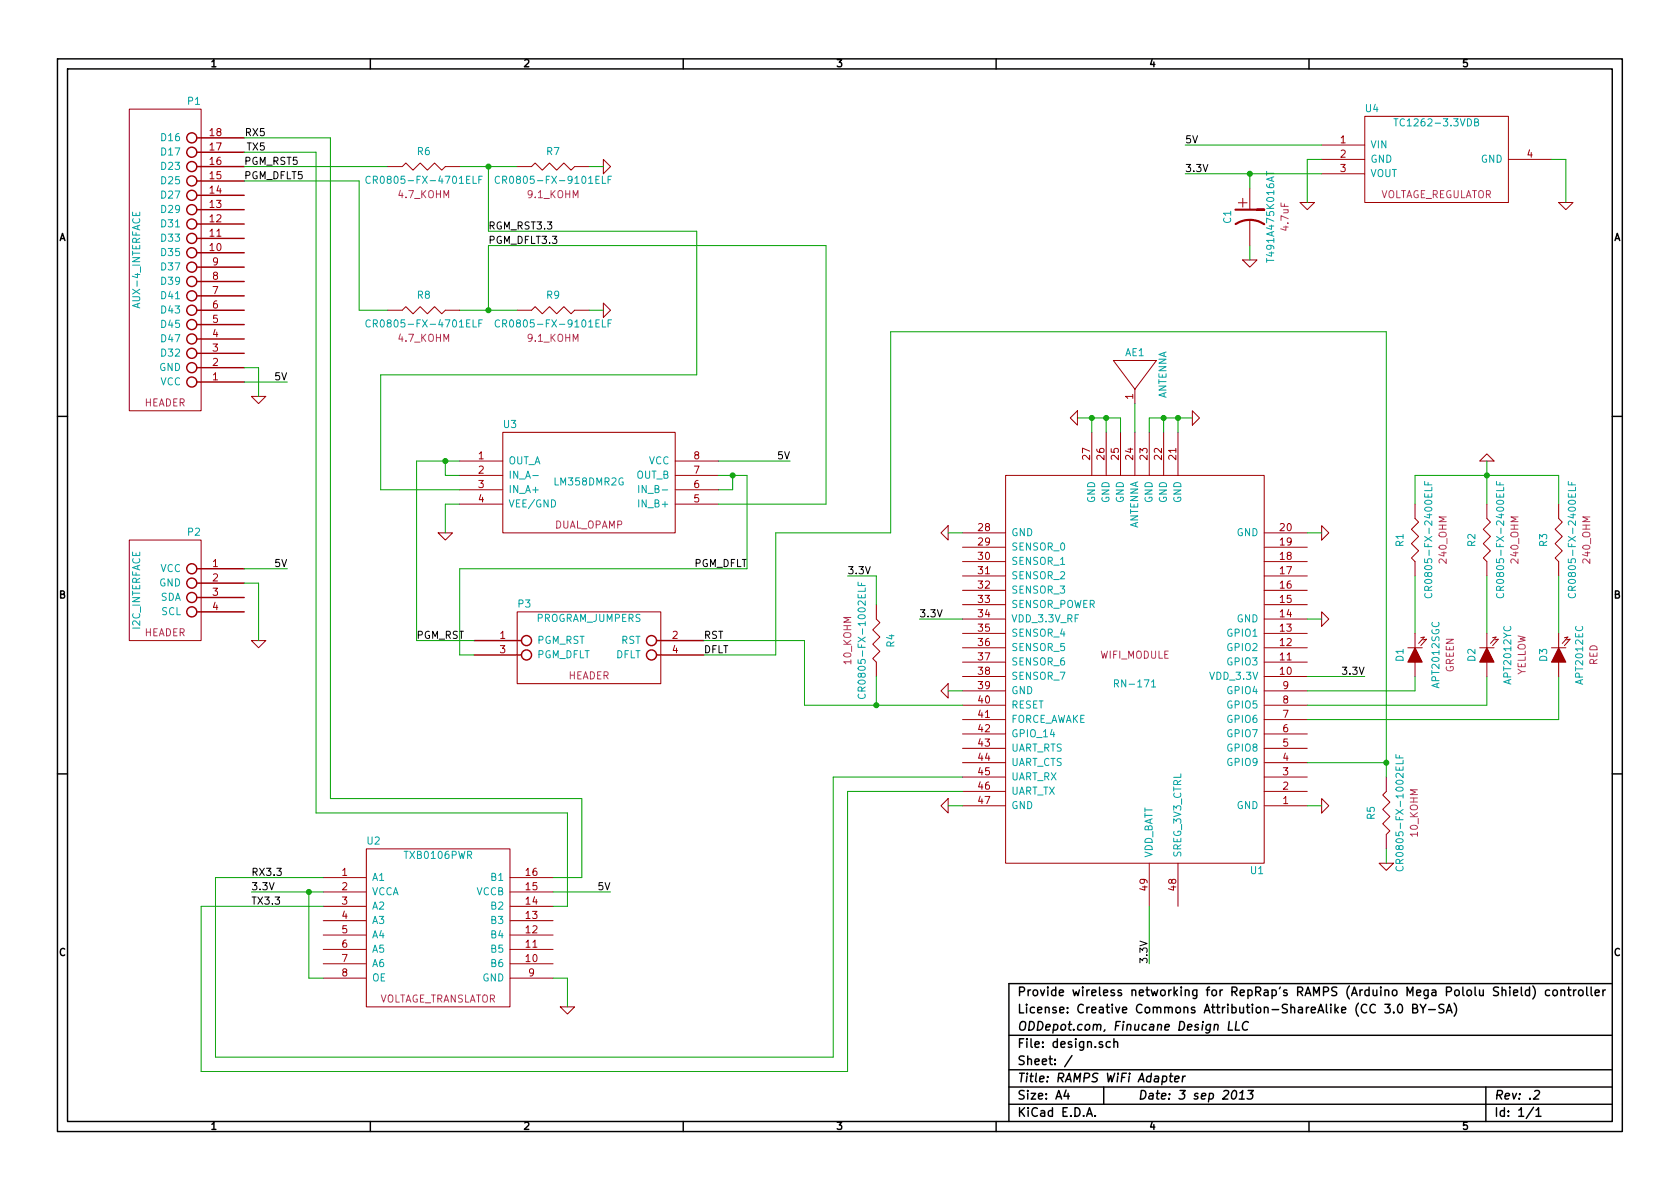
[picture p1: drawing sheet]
EESchema Schematic File Version 2  date Tue 03 Sep 2013 03:17:11 PM CDT
LIBS:power
LIBS:device
LIBS:transistors
LIBS:conn
LIBS:linear
LIBS:regul
LIBS:74xx
LIBS:cmos4000
LIBS:adc-dac
LIBS:memory
LIBS:xilinx
LIBS:special
LIBS:microcontrollers
LIBS:dsp
LIBS:microchip
LIBS:analog_switches
LIBS:motorola
LIBS:texas
LIBS:intel
LIBS:audio
LIBS:interface
LIBS:digital-audio
LIBS:philips
LIBS:display
LIBS:cypress
LIBS:siliconi
LIBS:opto
LIBS:atmel
LIBS:contrib
LIBS:valves
LIBS:_roving_networks_
LIBS:_microchip_
LIBS:_texas_instruments_
LIBS:_headers_
LIBS:_kemet_
LIBS:_bourns_
LIBS:_kingbright_
LIBS:_special_
LIBS:_on_semi_
LIBS:design-cache
EELAYER 27 0
EELAYER END
$Descr A4 11693 8268
encoding utf-8
Sheet 1 1
Title "RAMPS WiFi Adapter"
Date "3 sep 2013"
Rev ".2"
Comp "ODDepot.com, Finucane Design LLC"
Comment1 "License: Creative Commons Attribution-ShareAlike (CC 3.0 BY-SA)"
Comment2 "Provide wireless networking for RepRap's RAMPS (Arduino Mega Pololu Shield) controller"
Comment3 ""
Comment4 ""
$EndDescr
$Comp
L GND #PWR19
U 1 1
P 10900 1400
F 0 "#PWR19" H 10900 1400 30  0001 C CNN
F 1 "GND" H 10900 1330 30  0001 C CNN
	1    10900 1400
	1    0    0    -1  
$EndComp
$Comp
L GND #PWR13
U 1 1
P 9100 1400
F 0 "#PWR13" H 9100 1400 30  0001 C CNN
F 1 "GND" H 9100 1330 30  0001 C CNN
	1    9100 1400
	1    0    0    -1  
$EndComp
Text Label 8250 1000 0    50   ~ 0
5V
Text Label 8250 1200 0    50   ~ 0
3.3V
$Comp
L GND #PWR12
U 1 1
P 8700 1800
F 0 "#PWR12" H 8700 1800 30  0001 C CNN
F 1 "GND" H 8700 1730 30  0001 C CNN
	1    8700 1800
	1    0    0    -1  
$EndComp
Text Label 1750 6100 0    50   ~ 0
RX3.3
Text Label 1750 6300 0    50   ~ 0
TX3.3
$Comp
L GND #PWR17
U 1 1
P 10350 3200
F 0 "#PWR17" H 10350 3200 30  0001 C CNN
F 1 "GND" H 10350 3130 30  0001 C CNN
	1    10350 3200
	-1   0    0    1   
$EndComp
Text Label 5500 3200 2    50   ~ 0
5V
$Comp
L GND #PWR3
U 1 1
P 3100 3700
F 0 "#PWR3" H 3100 3700 30  0001 C CNN
F 1 "GND" H 3100 3630 30  0001 C CNN
	1    3100 3700
	1    0    0    -1  
$EndComp
$Comp
L GND #PWR5
U 1 1
P 3950 7000
F 0 "#PWR5" H 3950 7000 30  0001 C CNN
F 1 "GND" H 3950 6930 30  0001 C CNN
	1    3950 7000
	1    0    0    -1  
$EndComp
Text Label 4250 6200 2    50   ~ 0
5V
Text Label 5200 3950 2    50   ~ 0
PGM_DFLT
Text Label 2900 4450 0    50   ~ 0
PGM_RST
Text Label 1750 6200 0    50   ~ 0
3.3V
$Comp
L TXB0106PWR U2
U 1 1
P 3050 6450
F 0 "U2" H 2600 7050 50  0000 C CNN
F 1 "TXB0106PWR" H 3050 6950 50  0000 C CNN
F 4 "VOLTAGE_TRANSLATOR" H 3050 5950 50  0000 C CNN "Description"
	1    3050 6450
	1    0    0    -1  
$EndComp
$Comp
L TC1262-3.3VDB U4
U 1 1
P 10000 1100
F 0 "U4" H 9550 1449 50  0000 C CNN
F 1 "TC1262-3.3VDB" H 10000 1350 50  0000 C CNN
F 4 "VOLTAGE_REGULATOR" H 10000 850 50  0000 C CNN "Description"
	1    10000 1100
	1    0    0    -1  
$EndComp
$Comp
L AUX-4_INTERFACE P1
U 1 1
P 1150 1800
F 0 "P1" H 950 2900 50  0000 C CNN
F 1 "AUX-4_INTERFACE" V 1350 1800 50  0000 C CNN
F 4 "HEADER" H 1150 800 50  0000 C CNN "Description"
	1    1150 1800
	-1   0    0    -1  
$EndComp
$Comp
L I2C_INTERFACE P2
U 1 1
P 1150 4100
F 0 "P2" H 950 4500 50  0000 C CNN
F 1 "I2C_INTERFACE" V 1350 4100 50  0000 C CNN
F 4 "HEADER" H 1150 3800 50  0000 C CNN "Description"
	1    1150 4100
	-1   0    0    -1  
$EndComp
$Comp
L GND #PWR1
U 1 1
P 1800 2750
F 0 "#PWR1" H 1800 2750 30  0001 C CNN
F 1 "GND" H 1800 2680 30  0001 C CNN
	1    1800 2750
	-1   0    0    -1  
$EndComp
Text Label 2000 2650 2    50   ~ 0
5V
$Comp
L GND #PWR2
U 1 1
P 1800 4450
F 0 "#PWR2" H 1800 4450 30  0001 C CNN
F 1 "GND" H 1800 4380 30  0001 C CNN
	1    1800 4450
	-1   0    0    -1  
$EndComp
Text Label 2000 3950 2    50   ~ 0
5V
Wire Wire Line
	2150 6800 2250 6800
Wire Wire Line
	1400 6300 2250 6300
Wire Wire Line
	1750 6200 2250 6200
Connection ~ 5100 3300
Wire Wire Line
	5100 3400 5000 3400
Wire Wire Line
	5100 3300 5100 3400
Wire Wire Line
	3950 6800 3950 7000
Wire Wire Line
	3850 6800 3950 6800
Wire Wire Line
	2900 3200 3200 3200
Wire Wire Line
	3200 3300 3100 3300
Wire Wire Line
	5000 3200 5500 3200
Wire Wire Line
	10850 5000 10850 4700
Wire Wire Line
	10350 4900 10350 4700
Wire Wire Line
	10350 4400 10350 4000
Wire Wire Line
	10850 4400 10850 4000
Connection ~ 10350 3300
Wire Wire Line
	10850 3300 10850 3500
Wire Wire Line
	10350 3200 10350 3500
Wire Wire Line
	9850 3500 9850 3300
Wire Wire Line
	8700 1700 8700 1800
Connection ~ 8700 1200
Wire Wire Line
	8700 1300 8700 1200
Wire Wire Line
	8250 1000 9200 1000
Wire Wire Line
	10800 1100 10900 1100
Wire Wire Line
	9200 1100 9100 1100
Wire Wire Line
	1500 6100 2250 6100
Wire Wire Line
	2150 6200 2150 6800
Connection ~ 2150 6200
Wire Wire Line
	3100 3300 3100 3200
Connection ~ 3100 3200
Wire Wire Line
	3200 3500 3100 3500
Wire Wire Line
	3100 3500 3100 3700
Wire Wire Line
	3850 6200 4250 6200
Wire Wire Line
	10900 1100 10900 1400
Wire Wire Line
	9100 1100 9100 1400
Wire Wire Line
	1700 2550 1800 2550
Wire Wire Line
	1800 2550 1800 2750
Wire Wire Line
	1700 4050 1800 4050
Wire Wire Line
	1800 4050 1800 4450
Text Label 1850 950  2    50   ~ 0
RX5
Text Label 1850 1050 2    50   ~ 0
TX5
$Comp
L T491A475K016AT C1
U 1 1
P 8700 1500
F 0 "C1" V 8550 1500 50  0000 C CNN
F 1 "T491A475K016AT" V 8850 1500 50  0000 C CNN
F 4 "4.7uF" V 8950 1500 50  0000 C CNN "Description"
	1    8700 1500
	1    0    0    -1  
$EndComp
Wire Wire Line
	8250 1200 9200 1200
$Comp
L RN-171 U1
U 1 1
P 7900 4650
F 0 "U1" H 7050 6050 50  0000 C CNN
F 1 "RN-171" H 7900 4750 50  0000 C CNN
F 4 "WIFI_MODULE" H 7900 4550 50  0000 C CNN "Description"
	1    7900 4650
	-1   0    0    1   
$EndComp
Wire Wire Line
	9850 4400 9850 4000
$Comp
L ANTENNA AE1
U 1 1
P 7900 2600
F 0 "AE1" H 7900 2750 50  0000 C CNN
F 1 "ANTENNA" V 8100 2600 50  0000 C CNN
	1    7900 2600
	1    0    0    -1  
$EndComp
Wire Wire Line
	7900 2800 7900 3000
Wire Wire Line
	7600 3000 7600 2900
Wire Wire Line
	7500 2900 7800 2900
Wire Wire Line
	7800 2900 7800 3000
Wire Wire Line
	7700 3000 7700 2900
Connection ~ 7700 2900
Wire Wire Line
	8000 3000 8000 2900
Wire Wire Line
	8000 2900 8300 2900
Wire Wire Line
	8200 2900 8200 3000
Wire Wire Line
	8100 3000 8100 2900
Connection ~ 8100 2900
$Comp
L GND #PWR10
U 1 1
P 7500 2900
F 0 "#PWR10" H 7500 2900 30  0001 C CNN
F 1 "GND" H 7500 2830 30  0001 C CNN
	1    7500 2900
	0    1    1    0   
$EndComp
$Comp
L GND #PWR11
U 1 1
P 8300 2900
F 0 "#PWR11" H 8300 2900 30  0001 C CNN
F 1 "GND" H 8300 2830 30  0001 C CNN
	1    8300 2900
	0    -1   -1   0   
$EndComp
Connection ~ 7600 2900
Connection ~ 8200 2900
$Comp
L GND #PWR14
U 1 1
P 9200 3700
F 0 "#PWR14" H 9200 3700 30  0001 C CNN
F 1 "GND" H 9200 3630 30  0001 C CNN
	1    9200 3700
	0    -1   -1   0   
$EndComp
$Comp
L GND #PWR6
U 1 1
P 6600 3700
F 0 "#PWR6" H 6600 3700 30  0001 C CNN
F 1 "GND" H 6600 3630 30  0001 C CNN
	1    6600 3700
	0    1    1    0   
$EndComp
$Comp
L GND #PWR15
U 1 1
P 9200 4300
F 0 "#PWR15" H 9200 4300 30  0001 C CNN
F 1 "GND" H 9200 4230 30  0001 C CNN
	1    9200 4300
	0    -1   -1   0   
$EndComp
Wire Wire Line
	9100 4700 9500 4700
Text Label 9500 4700 2    50   ~ 0
3.3V
$Comp
L GND #PWR8
U 1 1
P 6600 5600
F 0 "#PWR8" H 6600 5600 30  0001 C CNN
F 1 "GND" H 6600 5530 30  0001 C CNN
	1    6600 5600
	0    1    1    0   
$EndComp
$Comp
L GND #PWR16
U 1 1
P 9200 5600
F 0 "#PWR16" H 9200 5600 30  0001 C CNN
F 1 "GND" H 9200 5530 30  0001 C CNN
	1    9200 5600
	0    -1   -1   0   
$EndComp
Wire Wire Line
	8000 6300 8000 6700
Text Label 8000 6700 1    50   ~ 0
3.3V
Wire Wire Line
	6700 3700 6600 3700
Wire Wire Line
	9100 3700 9200 3700
Wire Wire Line
	9100 4300 9200 4300
Wire Wire Line
	9100 5600 9200 5600
Wire Wire Line
	9100 4800 9850 4800
Wire Wire Line
	9100 4900 10350 4900
Wire Wire Line
	9100 5000 10850 5000
Wire Wire Line
	9850 3300 10850 3300
Wire Wire Line
	5800 7350 1500 7350
Wire Wire Line
	1500 7350 1500 6100
Wire Wire Line
	1400 6300 1400 7450
Wire Wire Line
	1400 7450 5900 7450
Text Label 6400 4300 0    50   ~ 0
3.3V
$Comp
L CR0805-FX-2400ELF R1
U 1 1
P 9850 3750
F 0 "R1" H 9850 3850 50  0000 C CNN
F 1 "CR0805-FX-2400ELF" H 9850 3650 50  0000 C CNN
F 4 "240_OHM" H 9850 3550 50  0000 C CNN "Description"
	1    9850 3750
	0    -1   -1   0   
$EndComp
$Comp
L CR0805-FX-2400ELF R2
U 1 1
P 10350 3750
F 0 "R2" H 10350 3850 50  0000 C CNN
F 1 "CR0805-FX-2400ELF" H 10350 3650 50  0000 C CNN
F 4 "240_OHM" H 10350 3550 50  0000 C CNN "Description"
	1    10350 3750
	0    -1   -1   0   
$EndComp
$Comp
L CR0805-FX-2400ELF R3
U 1 1
P 10850 3750
F 0 "R3" H 10850 3850 50  0000 C CNN
F 1 "CR0805-FX-2400ELF" H 10850 3650 50  0000 C CNN
F 4 "240_OHM" H 10850 3550 50  0000 C CNN "Description"
	1    10850 3750
	0    -1   -1   0   
$EndComp
$Comp
L APT2012SGC D1
U 1 1
P 9850 4550
F 0 "D1" H 9850 4650 50  0000 C CNN
F 1 "APT2012SGC" H 9850 4400 50  0000 C CNN
F 4 "GREEN" H 9850 4300 50  0000 C CNN "Description"
	1    9850 4550
	0    -1   -1   0   
$EndComp
$Comp
L APT2012YC D2
U 1 1
P 10350 4550
F 0 "D2" H 10350 4650 50  0000 C CNN
F 1 "APT2012YC" H 10350 4400 50  0000 C CNN
F 4 "YELLOW" H 10350 4300 50  0000 C CNN "Description"
	1    10350 4550
	0    -1   -1   0   
$EndComp
$Comp
L APT2012EC D3
U 1 1
P 10850 4550
F 0 "D3" H 10850 4650 50  0000 C CNN
F 1 "APT2012EC" H 10850 4400 50  0000 C CNN
F 4 "RED" H 10850 4300 50  0000 C CNN "Description"
	1    10850 4550
	0    -1   -1   0   
$EndComp
Wire Wire Line
	9850 4800 9850 4700
Wire Wire Line
	5800 5400 6700 5400
Wire Wire Line
	5900 5500 6700 5500
Wire Wire Line
	6700 5600 6600 5600
$Comp
L GND #PWR7
U 1 1
P 6600 4800
F 0 "#PWR7" H 6600 4800 30  0001 C CNN
F 1 "GND" H 6600 4730 30  0001 C CNN
	1    6600 4800
	0    1    1    0   
$EndComp
Wire Wire Line
	6600 4800 6700 4800
$Comp
L GND #PWR4
U 1 1
P 4200 1150
F 0 "#PWR4" H 4200 1150 30  0001 C CNN
F 1 "GND" H 4200 1080 30  0001 C CNN
	1    4200 1150
	0    -1   -1   0   
$EndComp
$Comp
L GND #PWR18
U 1 1
P 4200 2150
F 0 "#PWR18" H 4200 2150 30  0001 C CNN
F 1 "GND" H 4200 2080 30  0001 C CNN
	1    4200 2150
	0    -1   -1   0   
$EndComp
$Comp
L CR0805-FX-1002ELF R4
U 1 1
P 6100 4450
F 0 "R4" H 6100 4550 50  0000 C CNN
F 1 "CR0805-FX-1002ELF" H 6100 4350 50  0000 C CNN
F 4 "10_KOHM" H 6100 4250 50  0000 C CNN "Description"
	1    6100 4450
	0    1    1    0   
$EndComp
$Comp
L CR0805-FX-1002ELF R5
U 1 1
P 9650 5650
F 0 "R5" H 9650 5750 50  0000 C CNN
F 1 "CR0805-FX-1002ELF" H 9650 5550 50  0000 C CNN
F 4 "10_KOHM" H 9650 5450 50  0000 C CNN "Description"
	1    9650 5650
	0    -1   1    0   
$EndComp
$Comp
L GND #PWR9
U 1 1
P 9650 6000
F 0 "#PWR9" H 9650 6000 30  0001 C CNN
F 1 "GND" H 9650 5930 30  0001 C CNN
	1    9650 6000
	-1   0    0    -1  
$EndComp
Text Label 5900 4000 0    50   ~ 0
3.3V
$Comp
L PROGRAM_JUMPERS P3
U 1 1
P 4100 4500
F 0 "P3" H 3650 4800 50  0000 C CNN
F 1 "PROGRAM_JUMPERS" H 4100 4700 50  0000 C CNN
F 4 "HEADER" H 4100 4300 50  0000 C CNN "Description"
	1    4100 4500
	1    0    0    -1  
$EndComp
$Comp
L LM358DMR2G U3
U 1 1
P 4100 3350
F 0 "U3" H 3550 3750 50  0000 C CNN
F 1 "LM358DMR2G" H 4100 3350 50  0000 C CNN
F 4 "DUAL_OPAMP" H 4100 3050 50  0000 C CNN "Description"
	1    4100 3350
	1    0    0    -1  
$EndComp
Wire Wire Line
	6200 2300 9650 2300
Wire Wire Line
	9650 2300 9650 5400
Wire Wire Line
	9650 5300 9100 5300
Connection ~ 9650 5300
Wire Wire Line
	9650 5900 9650 6000
Wire Wire Line
	3200 1150 3600 1150
Wire Wire Line
	4100 1150 4200 1150
Wire Wire Line
	3200 2150 3600 2150
Wire Wire Line
	4100 2150 4200 2150
Wire Wire Line
	3400 1600 3400 1150
Connection ~ 3400 1150
Wire Wire Line
	3400 1700 3400 2150
Connection ~ 3400 2150
Wire Wire Line
	1700 2650 2000 2650
Wire Wire Line
	1700 3950 2000 3950
Wire Wire Line
	1700 950  2300 950 
Wire Wire Line
	2300 950  2300 5550
Wire Wire Line
	4050 5550 4050 6100
Wire Wire Line
	4050 6100 3850 6100
Wire Wire Line
	1700 1050 2200 1050
Wire Wire Line
	2200 1050 2200 5650
Wire Wire Line
	3950 5650 3950 6300
Wire Wire Line
	3950 6300 3850 6300
Wire Wire Line
	1700 1150 2700 1150
Wire Wire Line
	1700 1250 2500 1250
Wire Wire Line
	2500 1250 2500 2150
Wire Wire Line
	2500 2150 2700 2150
Wire Wire Line
	2650 2600 2650 3400
Wire Wire Line
	2650 3400 3200 3400
Wire Wire Line
	5750 3500 5000 3500
Wire Wire Line
	6700 4300 6400 4300
Wire Wire Line
	6100 4200 6100 4000
Wire Wire Line
	5600 4900 6700 4900
Wire Wire Line
	6100 4700 6100 4900
Connection ~ 6100 4900
Wire Wire Line
	6100 4000 5900 4000
Text Label 1700 1150 0    50   ~ 0
PGM_RST5
Text Label 1700 1250 0    50   ~ 0
PGM_DFLT5
Wire Wire Line
	3400 1700 5750 1700
Wire Wire Line
	5750 1700 5750 3500
Wire Wire Line
	3400 1600 4850 1600
Wire Wire Line
	4850 1600 4850 2600
Wire Wire Line
	4850 2600 2650 2600
Wire Wire Line
	2900 3200 2900 4450
Wire Wire Line
	2900 4450 3300 4450
Wire Wire Line
	3300 4550 3200 4550
Wire Wire Line
	3200 4550 3200 3950
Wire Wire Line
	3200 3950 5200 3950
Wire Wire Line
	5200 3950 5200 3300
Wire Wire Line
	5200 3300 5000 3300
Wire Wire Line
	4900 4450 5600 4450
Wire Wire Line
	5600 4450 5600 4900
Wire Wire Line
	4900 4550 5400 4550
Wire Wire Line
	5400 4550 5400 3700
Wire Wire Line
	5800 5400 5800 7350
Wire Wire Line
	5900 7450 5900 5500
Wire Wire Line
	2300 5550 4050 5550
Wire Wire Line
	2200 5650 3950 5650
Wire Wire Line
	5400 3700 6200 3700
Wire Wire Line
	6200 3700 6200 2300
Text Label 3400 1600 0    50   ~ 0
RGM_RST3.3
Text Label 3400 1700 0    50   ~ 0
PGM_DFLT3.3
Text Label 4900 4450 0    50   ~ 0
RST
Text Label 4900 4550 0    50   ~ 0
DFLT
$Comp
L CR0805-FX-4701ELF R6
U 1 1
P 2950 1150
F 0 "R6" H 2950 1250 50  0000 C CNN
F 1 "CR0805-FX-4701ELF" H 2950 1050 50  0000 C CNN
F 4 "4.7_KOHM" H 2950 950 50  0000 C CNN "Description"
	1    2950 1150
	1    0    0    -1  
$EndComp
$Comp
L CR0805-FX-4701ELF R8
U 1 1
P 2950 2150
F 0 "R8" H 2950 2250 50  0000 C CNN
F 1 "CR0805-FX-4701ELF" H 2950 2050 50  0000 C CNN
F 4 "4.7_KOHM" H 2950 1950 50  0000 C CNN "Description"
	1    2950 2150
	1    0    0    -1  
$EndComp
$Comp
L CR0805-FX-9101ELF R7
U 1 1
P 3850 1150
F 0 "R7" H 3850 1250 50  0000 C CNN
F 1 "CR0805-FX-9101ELF" H 3850 1050 50  0000 C CNN
F 4 "9.1_KOHM" H 3850 950 50  0000 C CNN "Description"
	1    3850 1150
	1    0    0    -1  
$EndComp
$Comp
L CR0805-FX-9101ELF R9
U 1 1
P 3850 2150
F 0 "R9" H 3850 2250 50  0000 C CNN
F 1 "CR0805-FX-9101ELF" H 3850 2050 50  0000 C CNN
F 4 "9.1_KOHM" H 3850 1950 50  0000 C CNN "Description"
	1    3850 2150
	1    0    0    -1  
$EndComp
$EndSCHEMATC
